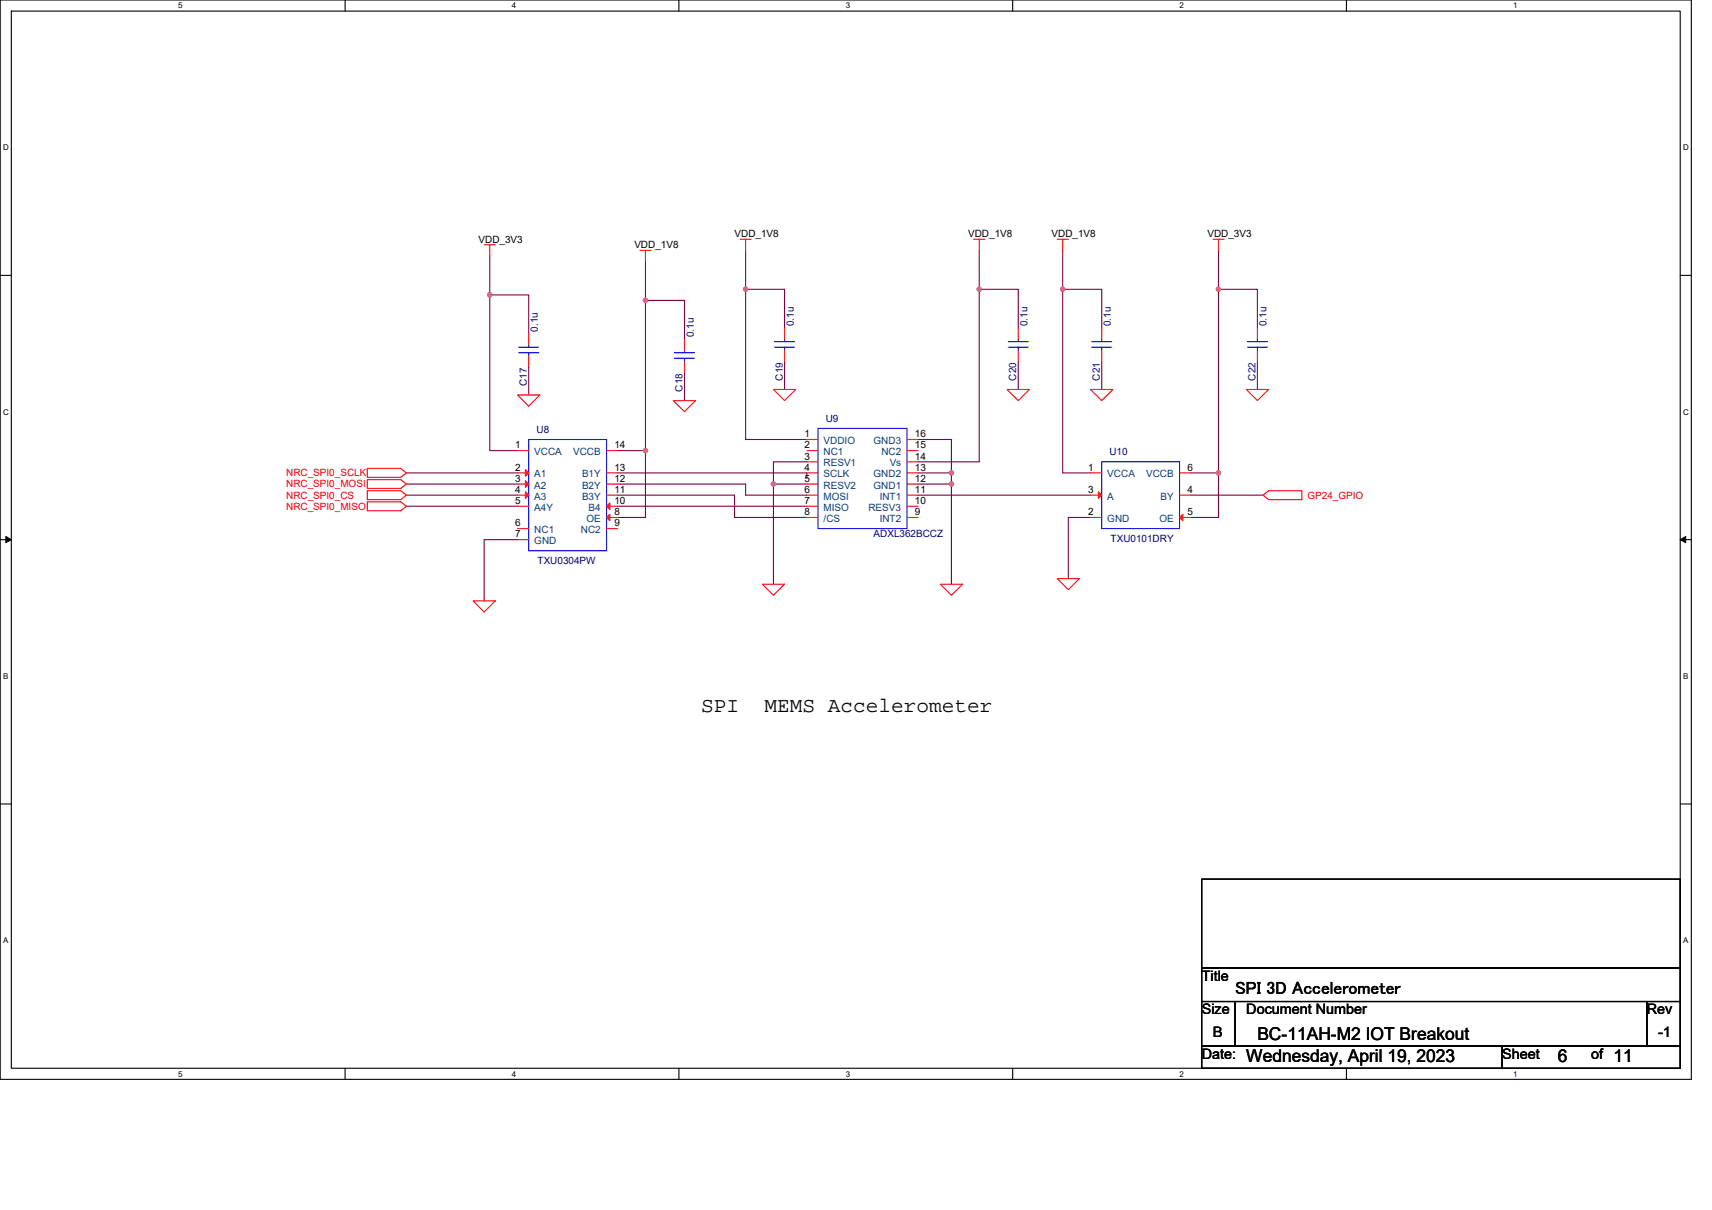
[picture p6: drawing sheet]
<svg xmlns="http://www.w3.org/2000/svg" width="297mm" height="210mm" viewBox="0 0 297 210" stroke-linecap="round" stroke-linejoin="round" font-family="sans-serif">
<path d="M0 0h293.5v187.2h-293.5zM2 1.9h289.5v183.4h-289.5z" fill="none" stroke="#000" stroke-width=".19"/>
<g fill="#fff">
<path d="M30.9 .2h.8v1.6h-.8z"/>
<path d="M30.9 185.5h.8v1.6h-.8z"/>
</g>
<path d="M59.9 0v1.9M59.9 185.3v1.9" fill="none" stroke="#000" stroke-width=".19"/>
<g fill="#fff">
<path d="M88.8 .2h.8v1.6h-.8z"/>
<path d="M88.8 185.5h.8v1.6h-.8z"/>
</g>
<path d="M117.8 0v1.9M117.8 185.3v1.9" fill="none" stroke="#000" stroke-width=".19"/>
<g fill="#fff">
<path d="M146.7 .2h.8v1.6h-.8z"/>
<path d="M146.7 185.5h.8v1.6h-.8z"/>
</g>
<path d="M175.7 0v1.9M175.7 185.3v1.9" fill="none" stroke="#000" stroke-width=".19"/>
<g fill="#fff">
<path d="M204.7 .2h.7v1.6h-.7z"/>
<path d="M204.7 185.5h.7v1.6h-.7z"/>
</g>
<path d="M233.6 0v1.9M233.6 185.3v1.9" fill="none" stroke="#000" stroke-width=".19"/>
<g fill="#fff">
<path d="M262.6 .2h.7v1.6h-.7z"/>
<path d="M262.6 185.5h.7v1.6h-.7z"/>
<path d="M.5 24.8h1v1.6h-1z"/>
<path d="M292 24.8h1v1.6h-1z"/>
<path d="M.5 70.7h1v1.5h-1z"/>
<path d="M292 70.7h1v1.5h-1z"/>
</g>
<path d="M0 47.8h2M291.5 47.8h2" fill="none" stroke="#000" stroke-width=".19"/>
<g fill="#fff">
<path d="M.5 116.5h.9v1.6h-.9z"/>
<path d="M292 116.5h.9v1.6h-.9z"/>
</g>
<path d="M0 93.6h2M291.5 93.6h2" fill="none" stroke="#000" stroke-width=".19"/>
<path d="M1 93.1l1 .5-1 .5zM291.5 93.6l1-.5v1z" fill="#000" stroke="#000" stroke-width=".17"/>
<g fill="#fff">
<path d="M.5 162.4h.9v1.5h-.9z"/>
<path d="M292 162.4h.9v1.5h-.9z"/>
</g>
<path d="M0 139.5h2M291.5 139.5h2M208.5 152.5h83v15.4h-83zM208.5 167.9h83v5.8h-83zM208.5 173.7h5.8v7.8h-5.8zM214.3 173.7h71.4v7.8h-71.4zM285.7 173.7h5.8v7.8h-5.8zM208.5 181.5h52.1v3.8h-52.1zM260.6 181.5h30.9v3.8h-30.9z" fill="none" stroke="#000" stroke-width=".19"/>
<g fill="none" stroke="#800040" stroke-width=".19">
<path d="M85 44.4v6.8M85 51.2h6.7v6.7M85 51.2v27h4.8M112 45.4v6.7M112 52.1v26.1M112 52.1h6.8v6.8M129.4 43.4v6.8M129.4 50.2v26h10.6M129.4 50.2h6.7v6.7M169.9 50.2v29.9h-10.6M169.9 50.2h6.8v6.7M169.9 43.4v6.8"/>
<path d="M184.4 43.4v6.8M184.4 50.2v31.8h4.8M184.4 50.2h6.8v6.7M211.4 43.4v6.8M211.4 50.2v31.8M211.4 50.2h6.8v6.7M91.7 63.7v4.8M107.2 78.2h4.8v11.6h-4.8M118.8 64.7v4.8M136.1 62.7v4.9M159.3 76.2h5.8v5.8M176.7 62.7v4.9"/>
<path d="M191.2 62.7v4.9M218.2 62.7v4.9M70.5 82h19.3M70.5 84h19.3M70.5 87.8h19.3M70.5 85.9h19.3M89.8 93.6h-5.8v10.6M107.2 85.9h20.2v3.9h12.6M107.2 82h32.8v1M107.2 87.8h32.8M107.2 84h22.2v1.9h10.6M134.2 84v17.3"/>
<path d="M134.2 84h5.8M140 80.1h-5.8v3.9M159.3 85.9h29.9M159.3 82h5.8M159.3 84h5.8M165.1 82v2M165.1 84v17.3M189.2 89.8h-3.8v10.6M206.6 82h4.8M206.6 85.9h12.5M211.4 82v7.8h-4.8"/>
</g>
<g fill="#f0f" stroke="#f0f" stroke-width=".19">
<circle cx="165.1" cy="82" r=".38"/>
<circle cx="165.1" cy="84" r=".38"/>
<circle cx="129.4" cy="50.2" r=".38"/>
<circle cx="169.9" cy="50.2" r=".38"/>
<circle cx="134.2" cy="84" r=".38"/>
<circle cx="112" cy="78.2" r=".38"/>
<circle cx="112" cy="52.1" r=".38"/>
<circle cx="85" cy="51.1" r=".38"/>
<circle cx="184.4" cy="50.2" r=".38"/>
<circle cx="211.4" cy="50.2" r=".38"/>
<circle cx="211.4" cy="82" r=".38"/>
</g>
<g fill="none" stroke="#f00" stroke-width=".19">
<path d="M84 42.5h1.9M85 42.5v1.9M91.7 57.9v1.9M111 43.4h2M112 43.4v2M118.8 58.9v1.9M128.4 41.5h1.9M129.4 41.5v1.9M136.1 56.9v2M168.9 41.5h2M169.9 41.5v1.9M176.7 56.9v2"/>
<path d="M183.4 41.5h2M184.4 41.5v1.9M191.2 56.9v2M210.5 41.5h1.9M211.4 41.5v1.9M218.2 56.9v2M89.8 68.5h3.9l-2 2zM89.8 78.2h1.9M91.7 61.8v1.9M105.2 78.2h2M116.8 69.5h3.9l-1.9 1.9zM118.8 62.7v2"/>
<path d="M134.2 67.6h3.9l-2 1.9zM136.1 60.8v1.9M140 76.2h1.9M140 78.2h1.9M157.4 78.2h1.9M157.4 76.2h1.9M174.7 67.6h3.9l-1.9 1.9zM176.7 60.8v1.9M189.2 67.6h3.9l-1.9 1.9zM191.2 60.8v1.9M216.2 67.6h3.9l-1.9 1.9zM218.2 60.8v1.9"/>
<path d="M63.7 83.2h5.8l1 .8-1 .7h-5.8zM63.7 87.1h5.8l1 .7-1 .8h-5.8zM63.7 85.1h5.8l1 .8-1 .8h-5.8zM63.7 81.3h5.8l1 .7-1 .8h-5.8zM89.8 82h1.9M89.8 84h1.9M89.8 85.9h1.9M89.8 87.8h1.9M89.8 91.7h1.9M89.8 93.6h1.9M105.2 89.8h2M105.2 91.7h2"/>
<path d="M105.2 87.8h2M105.2 85.9h2M105.2 84h2M105.2 82h2M140 80.1h1.9M140 82h1.9M140 84h1.9M140 85.9h1.9M140 87.8h1.9M140 89.8h1.9M157.4 89.8h1.9M157.4 87.8h1.9"/>
<path d="M157.4 85.9h1.9M157.4 84h1.9M157.4 82h1.9M157.4 80.1h1.9M189.2 82h2M189.2 89.8h2M189.2 85.9h2M204.7 85.9h1.9M204.7 89.8h1.9M204.7 82h1.9M219.1 85.9l1-.8h5.8v1.6h-5.8zM82.1 104.2h3.8l-1.9 2z"/>
<path d="M132.3 101.3h3.8l-1.9 2zM163.1 101.3h3.9l-1.9 2zM183.4 100.4h3.9l-1.9 1.9z"/>
</g>
<g fill="none" stroke="#00f" stroke-width=".19">
<path d="M91.7 59.8v.4M134.4 59.3h3.5M136.1 58.9v.4M174.9 59.3h3.5M176.7 58.9v.4M189.4 59.3h3.5M191.2 58.9v.4M216.4 59.3h3.5M218.2 58.9v.4M90 61.2h3.5M90 60.2h3.5M91.7 76.2h13.5v19.3h-13.5z"/>
<path d="M91.7 61.2v.6M117 62.1h3.5M117 61.2h3.5M118.8 60.8v.4M118.8 62.1v.6M134.4 60.2h3.5M136.1 60.2v.6M141.9 74.3h15.5v17.4h-15.5zM174.9 60.2h3.5M176.7 60.2v.6M189.4 60.2h3.5M191.2 60.2v.6"/>
<path d="M216.4 60.2h3.5M218.2 60.2v.6M191.2 80.1h13.5v11.6h-13.5z"/>
</g>
<g fill="#f00" stroke="#f00" stroke-width=".19">
<path d="M91.2 81.5l.5 .5-.5 .6z"/>
<path d="M91.2 83.4l.5 .6-.5 .5z"/>
<path d="M91.2 85.3l.5 .6-.5 .6z"/>
<path d="M105.2 89.8l.6-.6v1.1z"/>
<path d="M105.2 87.8l.6-.6v1.2z"/>
<path d="M190.6 85.3l.6 .6-.6 .6z"/>
<path d="M204.7 89.8l.5-.6v1.1z"/>
</g>
<g font-size="3.7">
<text x="121.6" y="123.6">SPI</text>
<text x="132.6" y="123.6">MEMS Accelerometer</text>
</g>
<g font-size="3.1">
<text x="214.3" y="172.5">SPI 3D Accelerometer</text>
<text x="216.2" y="184.2">Wednesday, April 19, 2023</text>
<text x="218.2" y="180.3">BC-11AH-M2 IOT Breakout</text>
<text x="270.3" y="184.2">6</text>
<text x="279.9" y="184.2">11</text>
</g>
<g font-size="2.5">
<text x="208.5" y="170.2">Title</text>
<text x="208.5" y="176">Size</text>
<text x="210.5" y="179.8">B</text>
<text x="216.2" y="176">Document Number</text>
<text x="285.7" y="176">Rev</text>
<text x="287.7" y="179.8">-1</text>
<text x="208.5" y="183.7">Date:</text>
<text x="260.6" y="183.7">Sheet</text>
<text x="276.1" y="183.7">of</text>
</g>
<g font-size="1.7">
<text x="127.4" y="41.1">VDD_1V8</text>
<text x="168" y="41.1">VDD_1V8</text>
<text x="182.5" y="41.1">VDD_1V8</text>
<text x="209.5" y="41.1">VDD_3V3</text>
<text x="83" y="42.1">VDD_3V3</text>
<text x="110.1" y="43.1">VDD_1V8</text>
<text x="89.4" y="77.8">1</text>
<text x="106.6" y="77.8">14</text>
<text x="139.6" y="75.8">1</text>
<text x="139.6" y="77.8">2</text>
<text x="158.7" y="75.8">16</text>
<text x="158.7" y="77.8">15</text>
<text x="89.4" y="81.6">2</text>
<text x="89.4" y="83.6">3</text>
<text x="106.6" y="83.6">12</text>
<text x="106.6" y="81.6">13</text>
<text x="139.6" y="79.7">3</text>
<text x="139.6" y="81.6">4</text>
<text x="139.6" y="83.6">5</text>
<text x="158.7" y="83.6">12</text>
<text x="158.7" y="81.6">13</text>
<text x="158.7" y="79.7">14</text>
<text x="188.8" y="81.6">1</text>
<text x="206" y="81.6">6</text>
<text x="89.4" y="85.5">4</text>
<text x="89.4" y="87.4">5</text>
<text x="106.6" y="85.5">11</text>
<text x="106.6" y="89.4">8</text>
<text x="106.6" y="87.4">10</text>
<text x="139.6" y="85.5">6</text>
<text x="139.6" y="87.4">7</text>
<text x="139.6" y="89.4">8</text>
<text x="158.7" y="87.4">10</text>
<text x="158.7" y="89.4">9</text>
<text x="158.7" y="85.5">11</text>
<text x="188.8" y="89.4">2</text>
<text x="188.8" y="85.5">3</text>
<text x="206" y="89.4">5</text>
<text x="206" y="85.5">4</text>
<text x="89.4" y="91.3">6</text>
<text x="89.4" y="93.2">7</text>
<text x="106.6" y="91.3">9</text>
</g>
<g font-size="1.7" fill="#000080">
<text x="93.3" y="57.5" transform="rotate(-90 93.3 57.5)">0.1u</text>
<text x="120.4" y="58.5" transform="rotate(-90 120.4 58.5)">0.1u</text>
<text x="137.7" y="56.6" transform="rotate(-90 137.7 56.6)">0.1u</text>
<text x="178.3" y="56.6" transform="rotate(-90 178.3 56.6)">0.1u</text>
<text x="192.8" y="56.6" transform="rotate(-90 192.8 56.6)">0.1u</text>
<text x="219.8" y="56.6" transform="rotate(-90 219.8 56.6)">0.1u</text>
<text x="91.4" y="67" transform="rotate(-90 91.4 67)">C17</text>
<text x="118.4" y="67.9" transform="rotate(-90 118.4 67.9)">C18</text>
<text x="135.8" y="66" transform="rotate(-90 135.8 66)">C19</text>
<text x="176.3" y="66" transform="rotate(-90 176.3 66)">C20</text>
<text x="190.8" y="66" transform="rotate(-90 190.8 66)">C21</text>
<text x="217.8" y="66" transform="rotate(-90 217.8 66)">C22</text>
<text x="93.1" y="75.1">U8</text>
<text x="143.3" y="73.2">U9</text>
<text x="192.5" y="79">U10</text>
<text x="151.6" y="93.2">ADXL362BCCZ</text>
<text x="192.7" y="94">TXU0101DRY</text>
<text x="93.3" y="97.9">TXU0304PW</text>
</g>
<g font-size="1.7" fill="#004080">
<text x="142.9" y="77">VDDIO</text>
<text x="151.6" y="77">GND3</text>
<text x="92.7" y="79">VCCA</text>
<text x="92.7" y="82.8">A1</text>
<text x="99.4" y="79">VCCB</text>
<text x="101" y="82.8">B1Y</text>
<text x="142.9" y="79">NC1</text>
<text x="142.9" y="80.9">RESV1</text>
<text x="142.9" y="82.8">SCLK</text>
<text x="151.6" y="82.8">GND2</text>
<text x="152.9" y="79">NC2</text>
<text x="154.4" y="80.9">Vs</text>
<text x="192.1" y="82.8">VCCA</text>
<text x="198.9" y="82.8">VCCB</text>
<text x="92.7" y="84.8">A2</text>
<text x="92.7" y="86.7">A3</text>
<text x="92.7" y="88.6">A4Y</text>
<text x="101" y="86.7">B3Y</text>
<text x="101" y="84.8">B2Y</text>
<text x="102.1" y="88.6">B4</text>
<text x="142.9" y="84.8">RESV2</text>
<text x="142.9" y="86.7">MOSI</text>
<text x="142.9" y="88.6">MISO</text>
<text x="150.7" y="88.6">RESV3</text>
<text x="151.6" y="84.8">GND1</text>
<text x="152.6" y="86.7">INT1</text>
<text x="192.1" y="86.7">A</text>
<text x="201.4" y="86.7">BY</text>
<text x="92.7" y="92.5">NC1</text>
<text x="92.7" y="94.4">GND</text>
<text x="100.8" y="92.5">NC2</text>
<text x="101.7" y="90.6">OE</text>
<text x="142.9" y="90.6">/CS</text>
<text x="152.6" y="90.6">INT2</text>
<text x="192.1" y="90.6">GND</text>
<text x="201.2" y="90.6">OE</text>
</g>
<g font-size="1.7" fill="#f00">
<text x="49.7" y="82.6">NRC_SPI0_SCLK</text>
<text x="49.7" y="84.5">NRC_SPI0_MOSI</text>
<text x="49.7" y="88.4">NRC_SPI0_MISO</text>
<text x="49.7" y="86.5">NRC_SPI0_CS</text>
<text x="226.9" y="86.5">GP24_GPIO</text>
</g>
<g font-size="1.4">
<text x="30.9" y="1.5">5</text>
<text x="88.8" y="1.5">4</text>
<text x="146.7" y="1.5">3</text>
<text x="204.7" y="1.5">2</text>
<text x="262.6" y="1.5">1</text>
<text x=".5" y="26.1">D</text>
<text x="292" y="26.1">D</text>
<text x=".5" y="71.9">C</text>
<text x="292" y="71.9">C</text>
<text x=".5" y="117.8">B</text>
<text x="292" y="117.8">B</text>
<text x=".5" y="163.6">A</text>
<text x="292" y="163.6">A</text>
<text x="30.9" y="186.8">5</text>
<text x="88.8" y="186.8">4</text>
<text x="146.7" y="186.8">3</text>
<text x="204.7" y="186.8">2</text>
<text x="262.6" y="186.8">1</text>
</g>
</svg>
